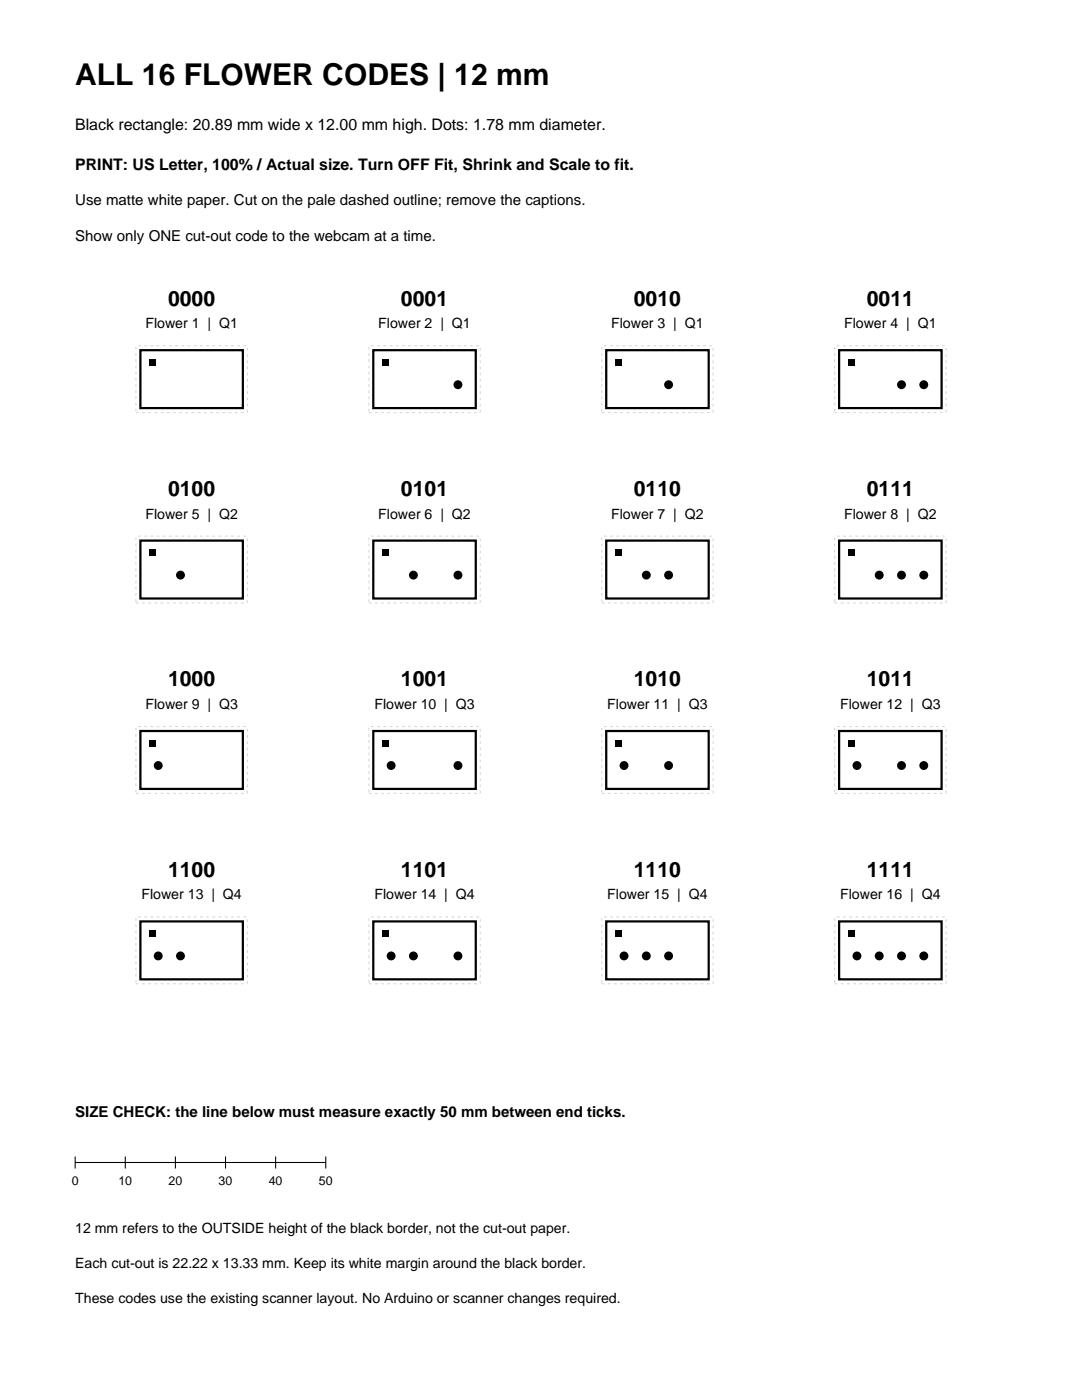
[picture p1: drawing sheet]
<svg xmlns="http://www.w3.org/2000/svg" width="216mm" height="279mm" viewBox="0 0 216 279" stroke-linecap="round" stroke-linejoin="round" font-family="sans-serif">
<path d="M28 69.9h20.5v11.5h-20.5z" fill="none" stroke="#000" stroke-width=".44"/>
<path d="M29.8 71.7h1.3v1.3h-1.3z" fill-rule="evenodd" fill="#000"/>
<path d="M27.1 69h22.2v13.3h-22.2z" fill="none" stroke="#d1d1d1" stroke-width=".2" stroke-dasharray=".5 .7" stroke-linecap="butt"/>
<path d="M73.6 69h22.2v13.3h-22.2z" fill-rule="evenodd" fill="#fff"/>
<path d="M74.5 69.9h20.4v11.5h-20.4z" fill="none" stroke="#000" stroke-width=".44"/>
<g fill="#000">
<path d="M76.3 71.7h1.3v1.3h-1.3z" fill-rule="evenodd"/>
<circle cx="91.4" cy="76.8" r=".89"/>
</g>
<path d="M73.6 69h22.2v13.3h-22.2z" fill="none" stroke="#d1d1d1" stroke-width=".2" stroke-dasharray=".5 .7" stroke-linecap="butt"/>
<path d="M120.1 69h22.2v13.3h-22.2z" fill-rule="evenodd" fill="#fff"/>
<path d="M121 69.9h20.4v11.5h-20.4z" fill="none" stroke="#000" stroke-width=".44"/>
<g fill="#000">
<path d="M122.7 71.7h1.4v1.3h-1.4z" fill-rule="evenodd"/>
<circle cx="133.4" cy="76.8" r=".89"/>
</g>
<path d="M120.1 69h22.2v13.3h-22.2z" fill="none" stroke="#d1d1d1" stroke-width=".2" stroke-dasharray=".5 .7" stroke-linecap="butt"/>
<path d="M166.6 69h22.2v13.3h-22.2z" fill-rule="evenodd" fill="#fff"/>
<path d="M167.4 69.9h20.5v11.5h-20.5z" fill="none" stroke="#000" stroke-width=".44"/>
<g fill="#000">
<path d="M169.2 71.7h1.4v1.3h-1.4z" fill-rule="evenodd"/>
<circle cx="179.9" cy="76.8" r=".89"/>
<circle cx="184.3" cy="76.8" r=".89"/>
</g>
<path d="M166.6 69h22.2v13.3h-22.2z" fill="none" stroke="#d1d1d1" stroke-width=".2" stroke-dasharray=".5 .7" stroke-linecap="butt"/>
<path d="M27.1 107h22.2v13.3h-22.2z" fill-rule="evenodd" fill="#fff"/>
<path d="M28 107.9h20.5v11.5h-20.5z" fill="none" stroke="#000" stroke-width=".44"/>
<g fill="#000">
<path d="M29.8 109.7h1.3v1.3h-1.3z" fill-rule="evenodd"/>
<circle cx="36" cy="114.8" r=".89"/>
</g>
<path d="M27.1 107h22.2v13.3h-22.2z" fill="none" stroke="#d1d1d1" stroke-width=".2" stroke-dasharray=".5 .7" stroke-linecap="butt"/>
<path d="M73.6 107h22.2v13.3h-22.2z" fill-rule="evenodd" fill="#fff"/>
<path d="M74.5 107.9h20.4v11.5h-20.4z" fill="none" stroke="#000" stroke-width=".44"/>
<g fill="#000">
<path d="M76.3 109.7h1.3v1.3h-1.3z" fill-rule="evenodd"/>
<circle cx="82.5" cy="114.8" r=".89"/>
<circle cx="91.4" cy="114.8" r=".89"/>
</g>
<path d="M73.6 107h22.2v13.3h-22.2z" fill="none" stroke="#d1d1d1" stroke-width=".2" stroke-dasharray=".5 .7" stroke-linecap="butt"/>
<path d="M120.1 107h22.2v13.3h-22.2z" fill-rule="evenodd" fill="#fff"/>
<path d="M121 107.9h20.4v11.5h-20.4z" fill="none" stroke="#000" stroke-width=".44"/>
<g fill="#000">
<path d="M122.7 109.7h1.4v1.3h-1.4z" fill-rule="evenodd"/>
<circle cx="129" cy="114.8" r=".89"/>
<circle cx="133.4" cy="114.8" r=".89"/>
</g>
<path d="M120.1 107h22.2v13.3h-22.2z" fill="none" stroke="#d1d1d1" stroke-width=".2" stroke-dasharray=".5 .7" stroke-linecap="butt"/>
<path d="M166.6 107h22.2v13.3h-22.2z" fill-rule="evenodd" fill="#fff"/>
<path d="M167.4 107.9h20.5v11.5h-20.5z" fill="none" stroke="#000" stroke-width=".44"/>
<g fill="#000">
<path d="M169.2 109.7h1.4v1.3h-1.4z" fill-rule="evenodd"/>
<circle cx="175.4" cy="114.8" r=".89"/>
<circle cx="179.9" cy="114.8" r=".89"/>
<circle cx="184.3" cy="114.8" r=".89"/>
</g>
<path d="M166.6 107h22.2v13.3h-22.2z" fill="none" stroke="#d1d1d1" stroke-width=".2" stroke-dasharray=".5 .7" stroke-linecap="butt"/>
<path d="M27.1 145h22.2v13.3h-22.2z" fill-rule="evenodd" fill="#fff"/>
<path d="M28 145.9h20.5v11.5h-20.5z" fill="none" stroke="#000" stroke-width=".44"/>
<g fill="#000">
<path d="M29.8 147.7h1.3v1.3h-1.3z" fill-rule="evenodd"/>
<circle cx="31.6" cy="152.8" r=".89"/>
</g>
<path d="M27.1 145h22.2v13.3h-22.2z" fill="none" stroke="#d1d1d1" stroke-width=".2" stroke-dasharray=".5 .7" stroke-linecap="butt"/>
<path d="M73.6 145h22.2v13.3h-22.2z" fill-rule="evenodd" fill="#fff"/>
<path d="M74.5 145.9h20.4v11.5h-20.4z" fill="none" stroke="#000" stroke-width=".44"/>
<g fill="#000">
<path d="M76.3 147.7h1.3v1.3h-1.3z" fill-rule="evenodd"/>
<circle cx="78" cy="152.8" r=".89"/>
<circle cx="91.4" cy="152.8" r=".89"/>
</g>
<path d="M73.6 145h22.2v13.3h-22.2z" fill="none" stroke="#d1d1d1" stroke-width=".2" stroke-dasharray=".5 .7" stroke-linecap="butt"/>
<path d="M120.1 145h22.2v13.3h-22.2z" fill-rule="evenodd" fill="#fff"/>
<path d="M121 145.9h20.4v11.5h-20.4z" fill="none" stroke="#000" stroke-width=".44"/>
<g fill="#000">
<path d="M122.7 147.7h1.4v1.3h-1.4z" fill-rule="evenodd"/>
<circle cx="124.5" cy="152.8" r=".89"/>
<circle cx="133.4" cy="152.8" r=".89"/>
</g>
<path d="M120.1 145h22.2v13.3h-22.2z" fill="none" stroke="#d1d1d1" stroke-width=".2" stroke-dasharray=".5 .7" stroke-linecap="butt"/>
<path d="M166.6 145h22.2v13.3h-22.2z" fill-rule="evenodd" fill="#fff"/>
<path d="M167.4 145.9h20.5v11.5h-20.5z" fill="none" stroke="#000" stroke-width=".44"/>
<g fill="#000">
<path d="M169.2 147.7h1.4v1.3h-1.4z" fill-rule="evenodd"/>
<circle cx="171" cy="152.8" r=".89"/>
<circle cx="179.9" cy="152.8" r=".89"/>
<circle cx="184.3" cy="152.8" r=".89"/>
</g>
<path d="M166.6 145h22.2v13.3h-22.2z" fill="none" stroke="#d1d1d1" stroke-width=".2" stroke-dasharray=".5 .7" stroke-linecap="butt"/>
<path d="M27.1 183h22.2v13.3h-22.2z" fill-rule="evenodd" fill="#fff"/>
<path d="M28 183.9h20.5v11.5h-20.5z" fill="none" stroke="#000" stroke-width=".44"/>
<g fill="#000">
<path d="M29.8 185.7h1.3v1.3h-1.3z" fill-rule="evenodd"/>
<circle cx="31.6" cy="190.8" r=".89"/>
<circle cx="36" cy="190.8" r=".89"/>
</g>
<path d="M27.1 183h22.2v13.3h-22.2z" fill="none" stroke="#d1d1d1" stroke-width=".2" stroke-dasharray=".5 .7" stroke-linecap="butt"/>
<path d="M73.6 183h22.2v13.3h-22.2z" fill-rule="evenodd" fill="#fff"/>
<path d="M74.5 183.9h20.4v11.5h-20.4z" fill="none" stroke="#000" stroke-width=".44"/>
<g fill="#000">
<path d="M76.3 185.7h1.3v1.3h-1.3z" fill-rule="evenodd"/>
<circle cx="78" cy="190.8" r=".89"/>
<circle cx="82.5" cy="190.8" r=".89"/>
<circle cx="91.4" cy="190.8" r=".89"/>
</g>
<path d="M73.6 183h22.2v13.3h-22.2z" fill="none" stroke="#d1d1d1" stroke-width=".2" stroke-dasharray=".5 .7" stroke-linecap="butt"/>
<path d="M120.1 183h22.2v13.3h-22.2z" fill-rule="evenodd" fill="#fff"/>
<path d="M121 183.9h20.4v11.5h-20.4z" fill="none" stroke="#000" stroke-width=".44"/>
<g fill="#000">
<path d="M122.7 185.7h1.4v1.3h-1.4z" fill-rule="evenodd"/>
<circle cx="124.5" cy="190.8" r=".89"/>
<circle cx="129" cy="190.8" r=".89"/>
<circle cx="133.4" cy="190.8" r=".89"/>
</g>
<path d="M120.1 183h22.2v13.3h-22.2z" fill="none" stroke="#d1d1d1" stroke-width=".2" stroke-dasharray=".5 .7" stroke-linecap="butt"/>
<path d="M166.6 183h22.2v13.3h-22.2z" fill-rule="evenodd" fill="#fff"/>
<path d="M167.4 183.9h20.5v11.5h-20.5z" fill="none" stroke="#000" stroke-width=".44"/>
<g fill="#000">
<path d="M169.2 185.7h1.4v1.3h-1.4z" fill-rule="evenodd"/>
<circle cx="171" cy="190.8" r=".89"/>
<circle cx="175.4" cy="190.8" r=".89"/>
<circle cx="179.9" cy="190.8" r=".89"/>
<circle cx="184.3" cy="190.8" r=".89"/>
</g>
<path d="M166.6 183h22.2v13.3h-22.2z" fill="none" stroke="#d1d1d1" stroke-width=".2" stroke-dasharray=".5 .7" stroke-linecap="butt"/>
<path d="M15 232h50M15 230.8v2.4M25 230.8v2.4M35 230.8v2.4M45 230.8v2.4M55 230.8v2.4M65 230.8v2.4" fill="none" stroke="#000" stroke-width=".21"/>
<text font-size="6" x="15" y="17">ALL 16 FLOWER CODES | 12 mm</text>
<g font-size="4.2">
<text x="33.5" y="61">0000</text>
<text x="80" y="61">0001</text>
<text x="126.5" y="61">0010</text>
<text x="173" y="61">0011</text>
<text x="33.5" y="99">0100</text>
<text x="80" y="99">0101</text>
<text x="126.5" y="99">0110</text>
<text x="173" y="99">0111</text>
<text x="33.5" y="137">1000</text>
<text x="80" y="137">1001</text>
<text x="126.5" y="137">1010</text>
<text x="173" y="137">1011</text>
<text x="33.5" y="175">1100</text>
<text x="80" y="175">1101</text>
<text x="126.5" y="175">1110</text>
<text x="173" y="175">1111</text>
</g>
<g font-size="3.2">
<text x="15" y="26">Black rectangle: 20.89 mm wide x 12.00 mm high. Dots: 1.78 mm diameter.</text>
<text x="15" y="34">PRINT: US Letter, 100% / Actual size. Turn OFF Fit, Shrink and Scale to fit.</text>
</g>
<g font-size="3">
<text x="15" y="41">Use matte white paper. Cut on the pale dashed outline; remove the captions.</text>
<text x="15" y="48">Show only ONE cut-out code to the webcam at a time.</text>
<text x="15" y="223">SIZE CHECK: the line below must measure exactly 50 mm between end ticks.</text>
</g>
<g font-size="2.8">
<text x="29" y="65.5">Flower 1 | Q1</text>
<text x="75.5" y="65.5">Flower 2 | Q1</text>
<text x="122" y="65.5">Flower 3 | Q1</text>
<text x="168.4" y="65.5">Flower 4 | Q1</text>
<text x="29" y="103.5">Flower 5 | Q2</text>
<text x="75.5" y="103.5">Flower 6 | Q2</text>
<text x="122" y="103.5">Flower 7 | Q2</text>
<text x="168.4" y="103.5">Flower 8 | Q2</text>
<text x="29" y="141.5">Flower 9 | Q3</text>
<text x="74.7" y="141.5">Flower 10 | Q3</text>
<text x="121.2" y="141.5">Flower 11 | Q3</text>
<text x="167.6" y="141.5">Flower 12 | Q3</text>
<text x="28.2" y="179.5">Flower 13 | Q4</text>
<text x="74.7" y="179.5">Flower 14 | Q4</text>
<text x="121.2" y="179.5">Flower 15 | Q4</text>
<text x="167.6" y="179.5">Flower 16 | Q4</text>
<text x="15" y="246">12 mm refers to the OUTSIDE height of the black border, not the cut-out paper.</text>
<text x="15" y="253">Each cut-out is 22.22 x 13.33 mm. Keep its white margin around the black border.</text>
<text x="15" y="260">These codes use the existing scanner layout. No Arduino or scanner changes required.</text>
</g>
<g font-size="2.5">
<text x="14.3" y="236.5">0</text>
<text x="23.6" y="236.5">10</text>
<text x="33.6" y="236.5">20</text>
<text x="43.6" y="236.5">30</text>
<text x="53.6" y="236.5">40</text>
<text x="63.6" y="236.5">50</text>
</g>
</svg>
